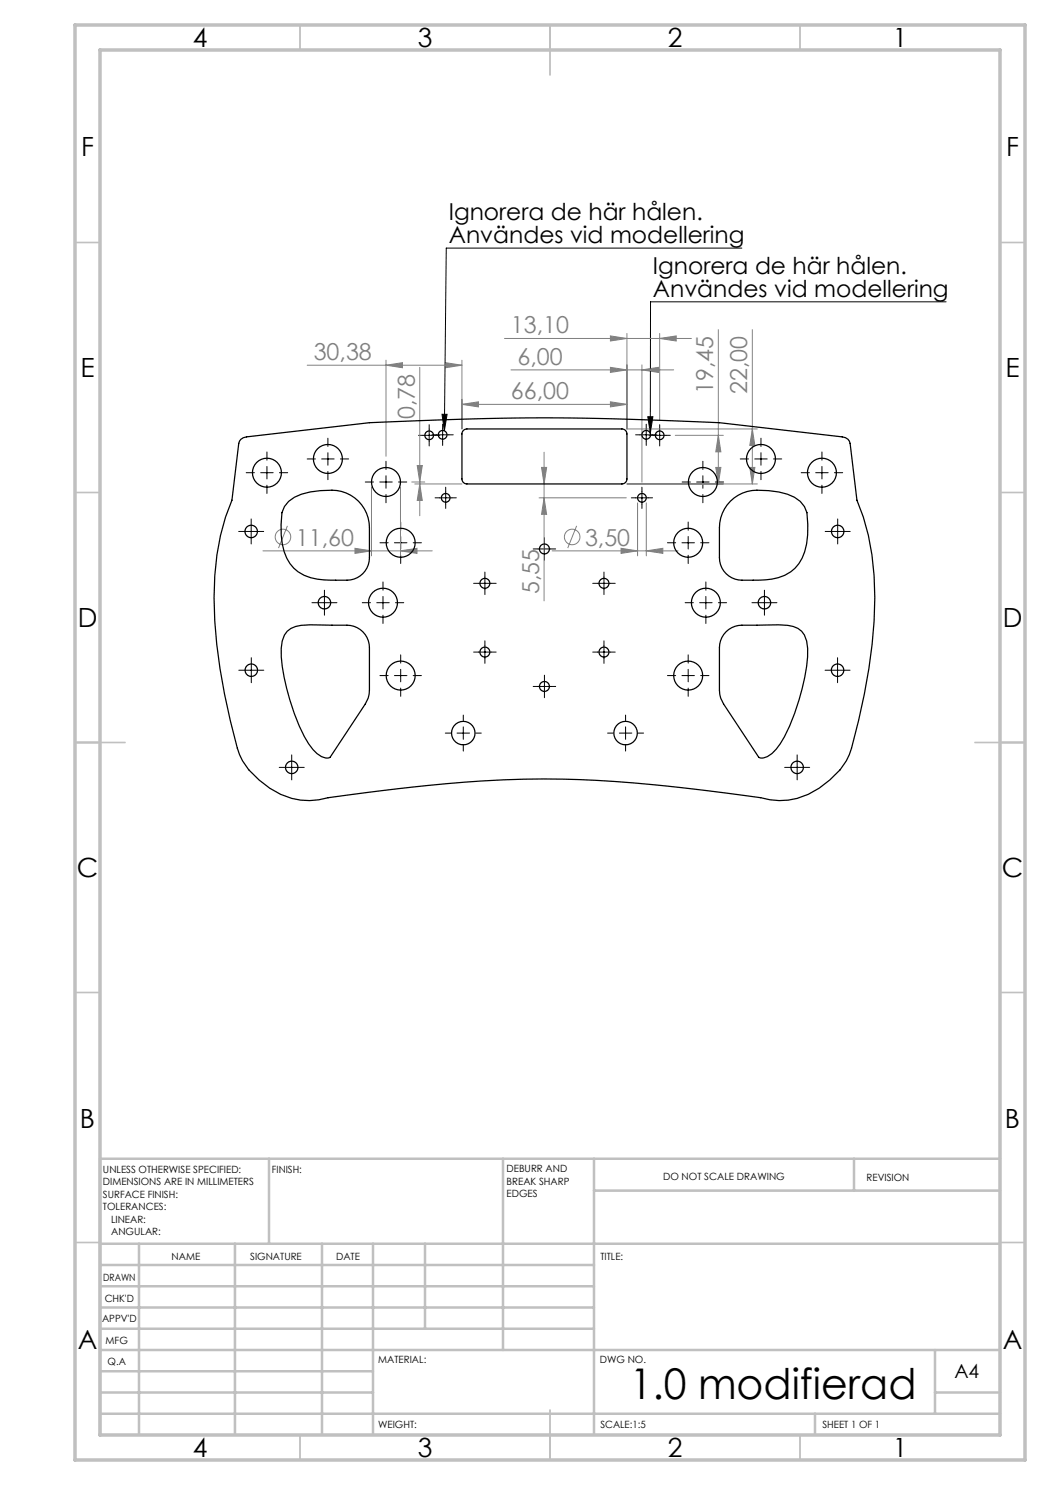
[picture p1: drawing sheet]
<svg xmlns="http://www.w3.org/2000/svg" width="210mm" height="297mm" viewBox="0 0 210 297" stroke-linecap="round" stroke-linejoin="round" font-family="sans-serif">
<g fill="none" stroke="#808080" stroke-width=".2">
<path d="M61.4 73h31M77.2 73l3.3-.5v1zM77.2 72v19.3M84 73.5v29.6M89.1 72.5l3.3 .5-3.3 .5zM92.4 72v13.8M100.9 67.7h37.4M102.2 74h32.5M122.1 73.5l3.3 .5-3.3 .5zM122.1 67.2l3.3 .5-3.3 .5zM125.4 66.7v19.1h26.1M128.4 74l3.3-.5v1z"/>
<path d="M128.4 73v23.4M131.9 67.7l3.3-.5v1zM131.9 66.7v17.2M143.7 65.9v30.9M150.5 65.9v30.9M74.3 97.4v13.8M80.1 97.4v13.8M82.3 96.4h2.7M83 96.8h9.4M83.4 93.1h1.1l-.5 3.3zM84 96.8l.5 3.3h-1.1zM92.4 80.9l3.3-.5v1z"/>
<path d="M92.4 80.9h33M107.8 99.6h17.5M108.3 93.5h1l-.5 3.3zM108.8 99.6l.5 3.3h-1zM108.8 90.4v29.8M122.1 80.4l3.3 .5-3.3 .5zM125.4 96.8h26.1M135.1 87.1h9.6M143.2 93.5h1l-.5 3.3zM143.7 87.1l.5 3.3h-1zM150 93.5h1l-.5 3.3zM150.5 85.8l.5 3.3h-1z"/>
<path d="M52.6 110.2h33.8M57.5 105.2l-1.8 4.4M71 109.7l3.3 .5-3.3 .5zM80.1 110.2l3.3-.5v1zM110.4 110.2h25.2M115.3 105.2l-1.8 4.4M124.2 109.7l3.3 .5-3.3 .5zM127.5 100.6v10.6M129.3 110.2l3.3-.5v1zM129.3 100.6v10.6"/>
<circle cx="56.6" cy="107.4" r="1.56"/>
<circle cx="114.4" cy="107.4" r="1.56"/>
</g>
<g fill="none" stroke="#000" stroke-width=".2">
<path d="M148.4 49.6h-59.1l-.4 36.6M189.2 60.4h-59.1v26.2M52.1 94.5h2.5M53.4 93.3v2.5M64.3 91.8h2.5M65.6 90.5v2.5M75.9 96.4h2.5M77.2 95.2v2.5M84.6 87.1h2.5M85.8 85.8v2.5M87.3 87h2.5M87.9 99.6h2.5"/>
<path d="M88.4 82.9h1l-.5 3.3zM88.5 85.7v2.5M89.1 98.3v2.5M127.1 99.6h2.5M128 87h2.5M128.4 98.3v2.5M129.2 85.7v2.5M129.6 83.3h1l-.5 3.3zM130.7 87.1h2.5M131.9 85.8v2.5M139.3 96.4h2.5M140.6 95.2v2.5"/>
<path d="M150.9 91.8h2.5M152.2 90.5v2.5M163.1 94.5h2.5M164.4 93.3v2.5M49 106.3h2.5M50.2 105v2.5M64.9 119.3v2.5M76.6 119.3v2.5M78.9 108.6h2.5M80.1 107.3v2.5M95.7 116.7h2.5M97 115.4v2.5"/>
<path d="M107.6 109.8h2.5M108.9 108.5v2.5M119.5 116.7h2.5M120.8 115.4v2.5M136.4 108.6h2.5M137.6 107.3v2.5M141.2 119.3v2.5M152.9 119.3v2.5M166.3 106.3h2.5M167.5 105v2.5M49 134h2.5M50.3 132.8v2.5"/>
<path d="M63.6 120.5h2.5M75.3 120.5h2.5M78.9 135.1h2.5M80.1 133.9v2.5M95.7 130.4h2.5M97 129.2v2.5M107.6 137.3h2.5M108.9 136v2.5M119.5 130.4h2.5M120.8 129.2v2.5M136.4 135.1h2.5M137.6 133.9v2.5"/>
<path d="M139.9 120.5h2.5M151.6 120.5h2.5M166.3 134h2.5M167.5 132.8v2.5M57.1 153.5h2.5M58.3 152.2v2.5M91.4 146.6h2.5M92.7 145.4v2.5M123.9 146.6h2.5M125.1 145.4v2.5M158.2 153.5h2.5M159.4 152.2v2.5"/>
</g>
<g fill="none" stroke="#000" stroke-width=".2" stroke-dasharray="15.2 1.3 1.3 1.3">
<path d="M50.9 94.5h-1.7M53.4 92v-1.6M53.4 97v1.7M55.9 94.5h1.6M63.1 91.8h-1.7M65.6 89.3v-1.7M65.6 94.3v1.6M68.1 91.8h1.6M74.7 96.4h-1.7M77.2 93.9v-1.6M77.2 98.9v1.7M79.7 96.4h1.6"/>
<path d="M84.6 87.1h-.9M85.8 85.8v-.9M85.8 88.3v.9M87.1 87.1h.9M87.3 87h-.9M87.9 99.6h-.9M88.5 85.7v-.9M88.5 88.2v.9M89.1 98.3v-.9M89.8 87h.9M90.4 99.6h.9M127.1 99.6h-.8"/>
<path d="M128 87h-.9M128.4 98.3v-.9M129.2 85.7v-.9M129.2 88.2v.9M129.6 99.6h.9M130.5 87h.9M130.7 87.1h-.9M131.9 85.8v-.9M131.9 88.3v.9M133.2 87.1h.9M138.1 96.4h-1.7M140.6 93.9v-1.6"/>
<path d="M140.6 98.9v1.7M143.1 96.4h1.6M149.7 91.8h-1.7M152.2 89.3v-1.7M152.2 94.3v1.6M154.7 91.8h1.6M161.9 94.5h-1.7M164.4 92v-1.6M164.4 97v1.7M166.9 94.5h1.6M49 106.3h-1.3M50.2 105v-1.2"/>
<path d="M50.2 107.5v1.3M51.5 106.3h1.2M64.9 119.3v-1.3M76.6 118v-1.6M77.6 108.6h-1.6M80.1 106.1v-1.7M80.1 111.1v1.6M82.6 108.6h1.7M89.1 100.8v.9M95.7 116.7h-1M97 115.4v-1M97 117.9v1"/>
<path d="M98.2 116.7h1M107.6 109.8h-1M108.9 108.5v-1M108.9 111v1M110.1 109.8h1M119.5 116.7h-1M120.8 115.4v-1M120.8 117.9v1M122 116.7h1M128.4 100.8v.9M135.1 108.6h-1.6M137.6 106.1v-1.7"/>
<path d="M137.6 111.1v1.6M140.1 108.6h1.7M141.2 118v-1.6M152.9 119.3v-1.3M166.3 106.3h-1.3M167.5 105v-1.2M167.5 107.5v1.3M168.8 106.3h1.2M49 134h-1.2M50.3 132.8v-1.3M50.3 135.3v1.2M51.5 134h1.3"/>
<path d="M63.6 120.5h-1.2M64.9 121.8v1.2M66.1 120.5h1.3M74.1 120.5h-1.7M76.6 123v1.7M77.6 135.1h-1.6M79.1 120.5h1.6M80.1 132.6v-1.6M80.1 137.6v1.7M82.6 135.1h1.7M95.7 130.4h-1M97 129.2v-1"/>
<path d="M97 131.7v1M98.2 130.4h1M107.6 137.3h-1M108.9 136v-1M108.9 138.5v1M110.1 137.3h1M119.5 130.4h-1M120.8 129.2v-1M120.8 131.7v1M122 130.4h1M135.1 135.1h-1.6M137.6 132.6v-1.6"/>
<path d="M137.6 137.6v1.7M138.7 120.5h-1.7M140.1 135.1h1.7M141.2 123v1.7M143.7 120.5h1.6M151.6 120.5h-1.2M152.9 121.8v1.2M154.1 120.5h1.3M166.3 134h-1.3M167.5 132.8v-1.3M167.5 135.3v1.2M168.8 134h1.2"/>
<path d="M57.1 153.5h-1.3M58.3 152.2v-1.2M58.3 154.7v1.3M59.6 153.5h1.2M90.2 146.6h-1.1M92.7 144.1v-1.1M92.7 149.1v1.1M95.2 146.6h1.1M122.6 146.6h-1.1M125.1 144.1v-1.1M125.1 149.1v1.1M127.6 146.6h1.1"/>
<path d="M158.2 153.5h-1.3M159.4 152.2v-1.2M159.4 154.7v1.3M160.7 153.5h1.2"/>
</g>
<g fill="none" stroke="#c0c0c0" stroke-width=".35">
<path d="M60 5v5M110 5v10M160 5v5M15 48.5h5M200 48.5h5M15 98.5h5M200 98.5h5M15 148.5h10M195 148.5h10M15 198.5h5M200 198.5h5M15 248.5h5"/>
<path d="M200 248.5h5M60 287v5M110 282v10M160 287v5"/>
</g>
<g fill="none" stroke="#c0c0c0" stroke-width=".5">
<path d="M53.8 231.8v17M100.6 231.8v38.2M118.8 231.8v55.2M118.8 238.1h81.2M170.8 231.8v6.3M200 231.8h-180v55.2M20 248.8h180M20 257.3h98.8M20 253h98.8M27.8 248.8v38.2M47 248.8v38.2M64.4 248.8v38.2"/>
<path d="M74.6 248.8v38.2M85 248.8v17M20 265.8h98.8M20 261.5h98.8M20 278.5h54.6M20 274.3h54.6M20 270h180M187 278.5h13M187 270v12.8M20 282.8h180M163 282.8v4.2"/>
</g>
<path d="M15 5h190v287h-190zM20 10h180v277h-180z" fill="none" stroke="#c0c0c0" stroke-width=".7"/>
<path d="M88.4 82.9h1l-.5 3.3zM129.6 83.3h1l-.5 3.3z" fill="#000"/>
<g fill="#808080">
<path d="M128.4 74l3.3-.5v1zM122.1 73.5l3.3 .5-3.3 .5zM131.9 67.7l3.3-.5v1zM122.1 67.2l3.3 .5-3.3 .5z"/>
<path d="M92.4 80.9l3.3-.5v1zM122.1 80.4l3.3 .5-3.3 .5zM124.2 109.7l3.3 .5-3.3 .5zM129.3 110.2l3.3-.5v1zM77.2 73l3.3-.5v1zM89.1 72.5l3.3 .5-3.3 .5zM71 109.7l3.3 .5-3.3 .5zM80.1 110.2l3.3-.5v1z"/>
<path d="M150 93.5h1l-.5 3.3zM150.5 85.8l.5 3.3h-1zM84 96.8l.5 3.3h-1.1zM83.4 93.1h1.1l-.5 3.3zM143.2 93.5h1l-.5 3.3zM143.7 87.1l.5 3.3h-1z"/>
<path d="M108.3 93.5h1l-.5 3.3zM108.8 99.6l.5 3.3h-1z"/>
</g>
<g fill="none" stroke="#000" stroke-width=".25">
<path d="M48.2 87.9l.5-.4 .6-.1 24.6-2.9a628.6 628.6 0 0 1 70 0l24.5 2.9a1.6 1.6 0 0 1 1.6 1.3l1.4 11.3a52.3 52.3 0 0 1 3.4 24.2 123.4 123.4 0 0 1-4.9 26.7 17.1 17.1 0 0 1-12.3 9.1l-1.8 .1-1.8-.1-1.9-.5a350.4 350.4 0 0 0-39.3-3.7 298.1 298.1 0 0 0-47.2 3.7 13.9 13.9 0 0 1-13.8-3.5 12.2 12.2 0 0 1-4.3-6.4 116.7 116.7 0 0 1-4.7-30.1 49.6 49.6 0 0 1 3.6-19.5l1.3-11.3zM92.7 86.1l.7-.3h31a1 1 0 0 1 1 1v9a1 1 0 0 1-1 1h-31a1 1 0 0 1-1-1v-9zM57.7 100.3a10.4 10.4 0 0 1 6.4-2.2 8.5 8.5 0 0 1 7.6 2.1 7.5 7.5 0 0 1 2.2 5.3v6a4.5 4.5 0 0 1-4.5 4.5h-2.3a12.7 12.7 0 0 1-7.5-1.6 9.1 9.1 0 0 1-3.4-7.4l.2-4.5 .5-1.2zM146.1 100.2a7.5 7.5 0 0 1 5.3-2.2 15.8 15.8 0 0 1 7.5 1.5 5.1 5.1 0 0 1 2.7 5.4 13.1 13.1 0 0 1-1.8 7.8 8.4 8.4 0 0 1-6.8 3.3h-1.2a15.1 15.1 0 0 1-4.8-.2 4.5 4.5 0 0 1-3.1-4.3v-6a7.5 7.5 0 0 1 2.2-5.3zM57.4 126.3a6 6 0 0 1 4.6-1.3h4.4a8.6 8.6 0 0 1 5 .5 4.5 4.5 0 0 1 2.5 4v8.5l-.3 1.6-.5 1.2-7.2 10.7a1.85 1.85 0 0 1-1.6-.2 9.2 9.2 0 0 1-3.4-3.9 42.5 42.5 0 0 1-4.7-17.7l.2-1.5 .5-1.2zM145.2 126.4a4.5 4.5 0 0 1 3.2-1.4h3a27.6 27.6 0 0 1 7.3 .3 3.6 3.6 0 0 1 2.6 2.9 21 21 0 0 1-.9 9.5 32.8 32.8 0 0 1-5.2 12.2 3.7 3.7 0 0 1-3.1 1.7l-.4-.2-7-10.6-.6-1.2-.2-1.6v-8.5a4.5 4.5 0 0 1 1.3-3.1z"/>
<circle cx="53.4" cy="94.5" r="2.9"/>
<circle cx="65.6" cy="91.8" r="2.9"/>
<circle cx="77.2" cy="96.4" r="2.9"/>
<circle cx="85.8" cy="87.1" r=".87"/>
<circle cx="88.5" cy="87" r=".87"/>
<circle cx="89.1" cy="99.6" r=".87"/>
<circle cx="128.4" cy="99.6" r=".87"/>
<circle cx="129.2" cy="87" r=".87"/>
<circle cx="131.9" cy="87.1" r=".87"/>
<circle cx="140.6" cy="96.4" r="2.9"/>
<circle cx="152.2" cy="91.8" r="2.9"/>
<circle cx="164.4" cy="94.5" r="2.9"/>
<circle cx="50.2" cy="106.3" r="1.25"/>
<circle cx="80.1" cy="108.6" r="2.9"/>
<circle cx="97" cy="116.7" r="1"/>
<circle cx="108.9" cy="109.8" r="1"/>
<circle cx="120.8" cy="116.7" r="1"/>
<circle cx="137.6" cy="108.6" r="2.9"/>
<circle cx="167.5" cy="106.3" r="1.25"/>
<circle cx="50.3" cy="134" r="1.25"/>
<circle cx="64.9" cy="120.5" r="1.25"/>
<circle cx="76.6" cy="120.5" r="2.9"/>
<circle cx="80.1" cy="135.1" r="2.9"/>
<circle cx="97" cy="130.4" r="1"/>
<circle cx="108.9" cy="137.3" r="1"/>
<circle cx="120.8" cy="130.4" r="1"/>
<circle cx="137.6" cy="135.1" r="2.9"/>
<circle cx="141.2" cy="120.5" r="2.9"/>
<circle cx="152.9" cy="120.5" r="1.25"/>
<circle cx="167.5" cy="134" r="1.25"/>
<circle cx="58.3" cy="153.5" r="1.25"/>
<circle cx="92.7" cy="146.6" r="2.35"/>
<circle cx="125.1" cy="146.6" r="2.35"/>
<circle cx="159.4" cy="153.5" r="1.25"/>
</g>
<text font-size="8.5" x="125.9" y="279.7">1.0 modifierad</text>
<g font-size="5.3">
<text x="38.5" y="9.5">4</text>
<text x="83.5" y="9.5">3</text>
<text x="133.6" y="9.5">2</text>
<text x="178.6" y="9.5">1</text>
<text x="16.2" y="31.2">F</text>
<text x="201.2" y="31.2">F</text>
<text x="16.1" y="75.5">E</text>
<text x="201.1" y="75.5">E</text>
<text x="15.5" y="125.5">D</text>
<text x="200.5" y="125.5">D</text>
<text x="15.4" y="175.5">C</text>
<text x="200.4" y="175.5">C</text>
<text x="16" y="225.5">B</text>
<text x="201" y="225.5">B</text>
<text x="15.5" y="269.7">A</text>
<text x="200.5" y="269.7">A</text>
<text x="38.5" y="291.5">4</text>
<text x="83.5" y="291.5">3</text>
<text x="133.6" y="291.5">2</text>
<text x="178.6" y="291.5">1</text>
</g>
<g font-size="4.7">
<text x="89.8" y="44.1">Ignorera de här hålen.</text>
<text x="89.8" y="48.6">Användes vid modellering</text>
<text x="130.6" y="54.8">Ignorera de här hålen.</text>
<text x="130.6" y="59.3">Användes vid modellering</text>
</g>
<g font-size="4.7" fill="#808080">
<text x="102.2" y="66.7">13,10</text>
<text x="62.7" y="72">30,38</text>
<text x="103.5" y="73">6,00</text>
<text x="82.9" y="83.8" transform="rotate(-90 82.9 83.8)">0,78</text>
<text x="102.2" y="79.9">66,00</text>
<text x="142.7" y="78.9" transform="rotate(-90 142.7 78.9)">19,45</text>
<text x="149.5" y="78.9" transform="rotate(-90 149.5 78.9)">22,00</text>
<text x="59.2" y="109.1">11,60</text>
<text x="117" y="109.1">3,50</text>
<text x="107.8" y="118.9" transform="rotate(-90 107.8 118.9)">5,55</text>
</g>
<text font-size="3.9" x="190.9" y="275.5">A4</text>
<g font-size="2">
<text x="20.6" y="234.6">UNLESS OTHERWISE SPECIFIED:</text>
<text x="20.6" y="237.1">DIMENSIONS ARE IN MILLIMETERS</text>
<text x="20.6" y="239.6">SURFACE FINISH:</text>
<text x="54.4" y="234.6">FINISH:</text>
<text x="101.3" y="234.5">DEBURR AND</text>
<text x="101.3" y="237">BREAK SHARP</text>
<text x="101.3" y="239.5">EDGES</text>
<text x="132.6" y="236">DO NOT SCALE DRAWING</text>
<text x="173.3" y="236.2">REVISION</text>
<text x="20.6" y="242.1">TOLERANCES:</text>
<text x="22.2" y="244.6">LINEAR:</text>
<text x="22.2" y="247.1">ANGULAR:</text>
<text x="34.3" y="252">NAME</text>
<text x="50" y="251.9">SIGNATURE</text>
<text x="67.2" y="251.9">DATE</text>
<text x="120.1" y="251.9">TITLE:</text>
<text x="20.6" y="256.1">DRAWN</text>
<text x="20.9" y="260.3">CHK'D</text>
<text x="20.4" y="264.4">APPV'D</text>
<text x="21.1" y="268.8">MFG</text>
<text x="21.5" y="273">Q.A</text>
<text x="75.6" y="272.5">MATERIAL:</text>
<text x="120" y="272.5">DWG NO.</text>
<text x="75.6" y="285.5">WEIGHT:</text>
<text x="120.1" y="285.6">SCALE:1:5</text>
<text x="164.5" y="285.6">SHEET 1 OF 1</text>
</g>
</svg>
